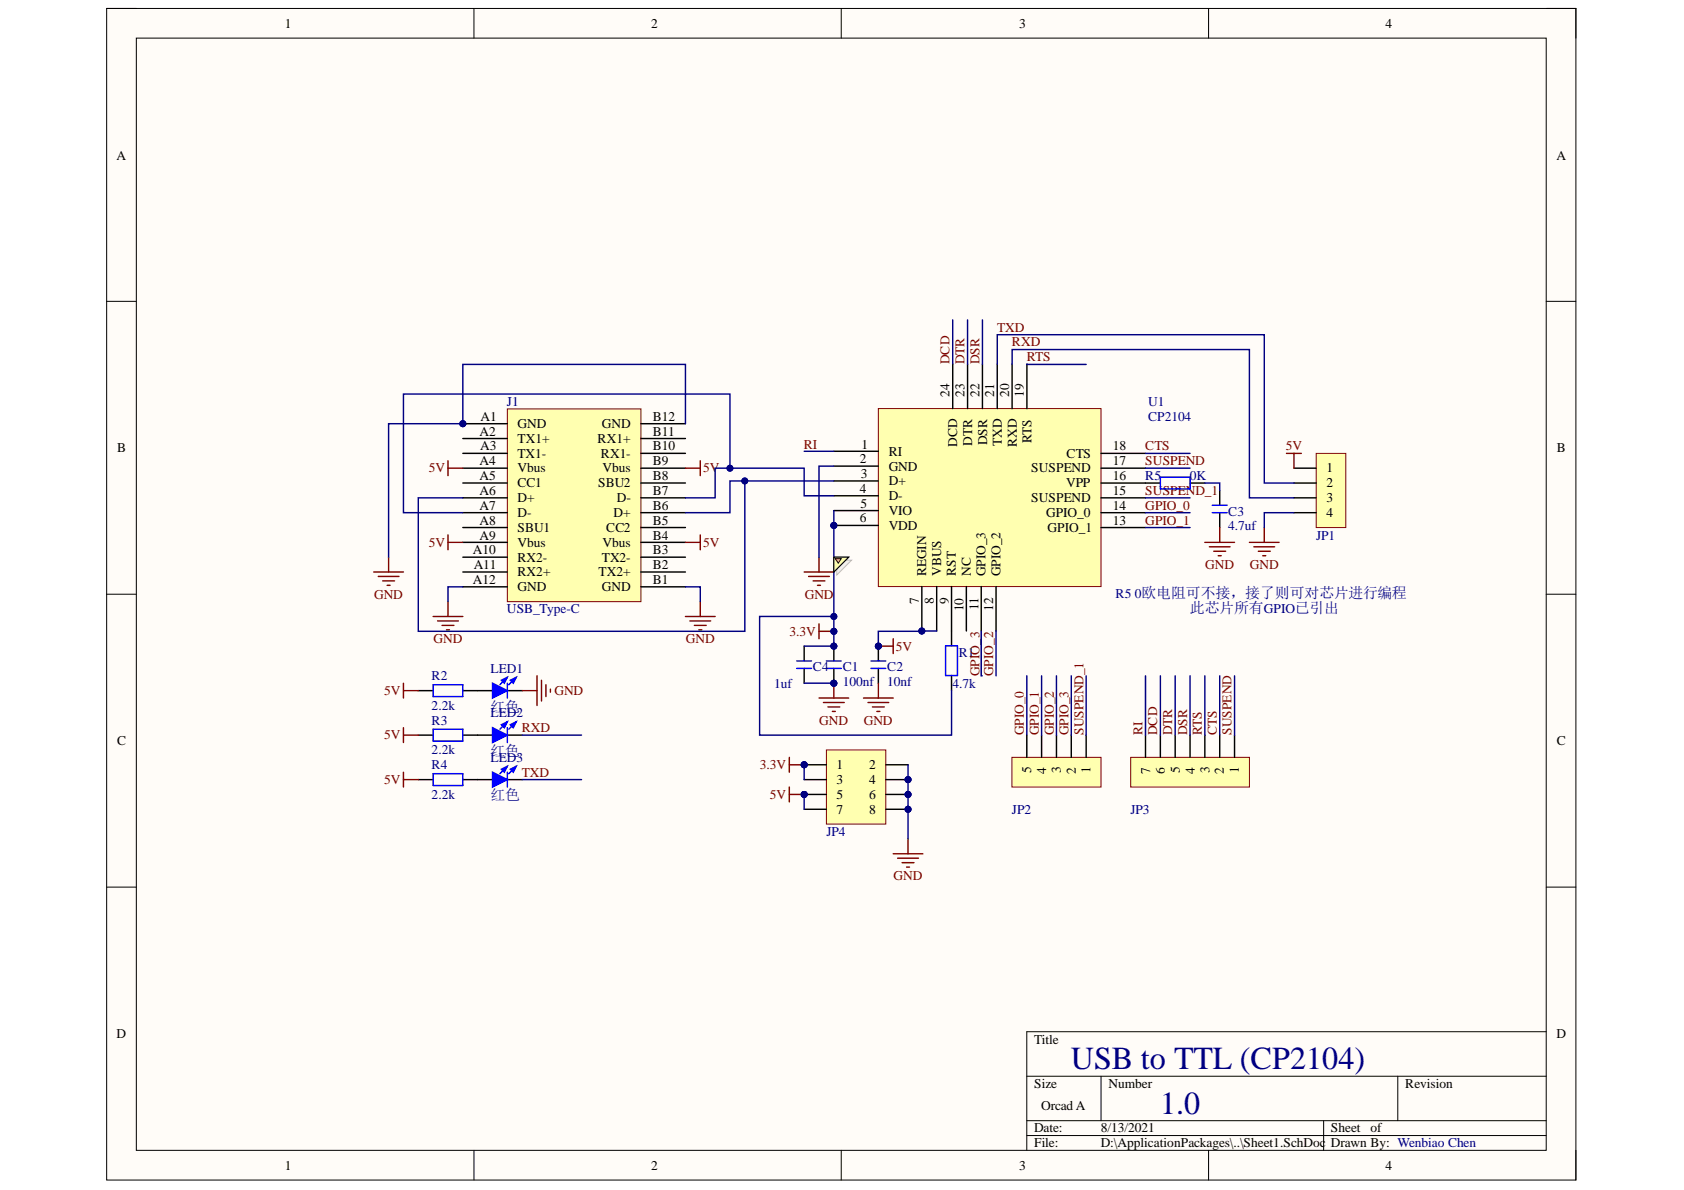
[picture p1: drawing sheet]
# Altium schematic sheet Sheet1.SchDoc
size OrCAD A; SheetNumber: 1; SheetTotal: 1

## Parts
C1  100nf  [C 0402_L]
C2  10nf  [C 0402_L]
C3  4.7uf  [C 0402_L]
C4  1uf  [C 0402_L]
J1  USB_Type-C  [Type_C-UJ31-CH-G2-SMT-TR(Primary)]
JP1  HDR-1X4  [HDR2.54-LI-4P]  (value not drawn)
JP2  HDR-1X5  [HDR2.54-LI-5P]  (value not drawn)
JP3  HDR-1X7  [HDR2.54-LI-7P]  (value not drawn)
JP4  Header 4X2  [HDR2.54-LI-2x4P]  (value not drawn)
LED1  红色  [LED 0603B]
LED2  红色  [LED 0603Y]
LED3  红色  [LED 0603G]
R1  4.7k  [R 0402_L]
R2  2.2k  [R 0402_L]
R3  2.2k  [R 0402_L]
R4  2.2k  [R 0402_L]
R5  0K  [R 0402_L]
U1  CP2104  [CP2104]

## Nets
3.3V: C1.1 C4.1 JP4.1 JP4.3 R1.2 U1.5(VIO) U1.6(VDD)
5V: C2.1 J1.A4(Vbus) J1.A9(Vbus) J1.B4(Vbus) J1.B9(Vbus) JP1.1 JP4.5 JP4.7 R2.1 R3.1 R4.1 U1.7(REGIN) U1.8(VBUS)
GND: C1.2 C2.2 C3.1 C4.2 J1.A1(GND) J1.A12(GND) J1.B1(GND) J1.B12(GND) JP1.4 JP4.2 JP4.4 JP4.6 JP4.8 LED1.2(K) U1.2(GND)
CTS: JP3.2 U1.18(CTS)
DCD: JP3.6 U1.24(DCD)
DSR: JP3.4 U1.22(DSR)
DTR: JP3.5 U1.23(DTR)
GPIO_0: JP2.5 U1.14(GPIO_0)
GPIO_1: JP2.4 U1.13(GPIO_1)
GPIO_2: JP2.3 U1.12(GPIO_2)
GPIO_3: JP2.2 U1.11(GPIO_3)
RI: JP3.7 U1.1(RI)
RTS: JP3.3 U1.19(RTS)
RXD: JP1.3 LED2.2(K) U1.20(RXD)
SUSPEND: JP3.1 U1.17(SUSPEND)
SUSPEND_1: JP2.1 U1.15(SUSPEND)
TXD: JP1.2 LED3.2(K) U1.21(TXD)
NetC3_2: C3.2 R5.2
NetJ1_A6: J1.A6(D+) J1.B6(D+) U1.3(D+)
NetJ1_A7: J1.A7(D-) J1.B7(D-) U1.4(D-)
NetLED1_1: LED1.1(A) R2.2
NetLED2_1: LED2.1(A) R3.2
NetLED3_1: LED3.1(A) R4.2
NetR1_1: R1.1 U1.9(RST)
NetR5_1: R5.1 U1.16(VPP)

Not connected (* = marked no-connect by the designer): J1 A2(TX1+) A3(TX1-) A5(CC1) A8(SBU1) A10(RX2-) A11(RX2+) B2(TX2+) B3(TX2-) B5(CC2) B8(SBU2) B10(RX1-) B11(RX1+); U1 10(NC)

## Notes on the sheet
- (near U1) R5 0欧电阻可不接，接了则可对芯片进行编程
- 此芯片所有GPIO已引出
- (near U1) VDD 为3.3V输出接口
- USB to TTL (CP2104)
- 1.0
- Wenbiao Chen
